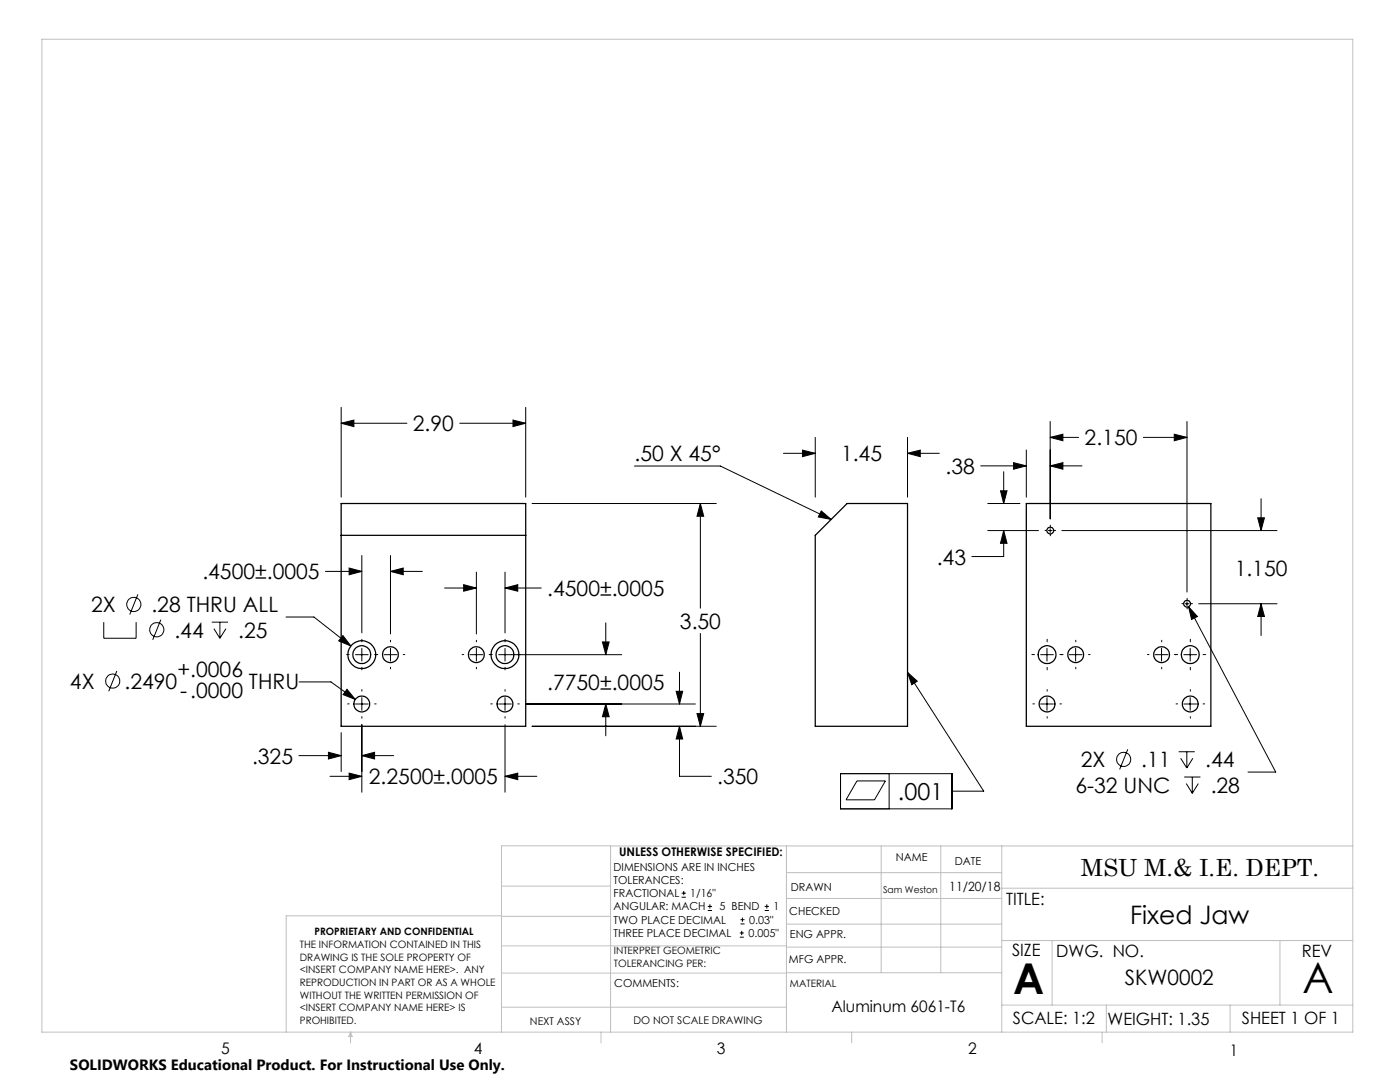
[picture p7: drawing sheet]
<svg xmlns="http://www.w3.org/2000/svg" width="279mm" height="216mm" viewBox="0 0 279 216" stroke-linecap="round" stroke-linejoin="round" font-family="sans-serif">
<g fill="none" stroke="#000" stroke-width=".2">
<path d="M68.1 84.5l2.5-.7v1.3zM68.1 81.3v17.9M68.1 84.5h13.1M91.8 84.5h13.1M102.4 83.8l2.5 .7-2.5 .6zM104.9 81.3v17.9M126.6 93h17.2l22.1 10.6M156.4 90.5h6.3M160.2 89.8l2.5 .7-2.5 .6zM162.7 87.3v11.9M181.1 90.5l2.6-.7v1.3zM181.1 87.3v11.9"/>
<path d="M181.1 90.5h6.4M195.7 93h9.1M199.7 97.9h1.3l-.7 2.6zM200.3 94.1v6.4M202.3 92.3l2.5 .7-2.5 .6zM204.8 89.8v9.4M209.6 87.3l2.5-.7v1.3zM209.6 93l2.5-.7v1.3zM209.6 84.1v19.4M209.6 87.3h5.7M209.6 93h6.3M228.2 87.3h8.7"/>
<path d="M234.4 86.6l2.5 .7-2.5 .6zM236.9 84.1v34M251.7 99.5v6.4M27.5 118.6l-1.6 4M64.9 114h7.3M69.7 113.3l2.5 .7-2.5 .7zM72.2 110.8v15.5M77.9 114l2.6-.7v1.4zM77.9 110.8v15.7M77.9 114h6.4M88.7 117.3h6.4M92.5 116.7l2.6 .6-2.6 .7z"/>
<path d="M95.1 114.2v12.3M100.8 117.3l2.5-.6v1.3zM100.8 114.2v12.1M100.8 117.3h7.2M106.2 100.5h36.7M139.8 100.5l.6 2.5h-1.3zM139.8 100.5v20.9M163.9 102l2 1.6-2.6-.4zM197.1 105.9h10.2M197.1 100.5h6.5M200.3 105.9l.7 2.5h-1.3zM200.3 105.9v5.2h-6.3"/>
<path d="M209.2 105.9h.8M209.6 105.5v.8M211.9 105.9h42.9M251 103.3h1.3l-.6 2.6zM20.7 124.1v3.3h6.5v-3.3M23.3 133.9l-1.6 4M32.1 123.6l-1.6 4.1M42.3 124.1h3.2M42.7 125.4l1.2 2M43.9 124.1v3.3M45.1 125.4l-1.2 2M57.1 123.1h5.6l7.3 5.8"/>
<path d="M59.7 136.1h6.3l4.9 3.5M68.4 126.8l1.6 2.1-2.4-1zM69.3 137.5l1.6 2.1-2.4-1zM70.9 130.6h2.6M72.2 129.4v2.5M72.2 139.2v2.5M76.7 130.6h2.5M77.9 129.4v2.5M93.8 130.6h2.5M95.1 129.4v2.5M99.5 130.6h24.6M100.8 129.4v2.5"/>
<path d="M100.8 139.2v2.5M120.2 128.1h1.4l-.7 2.5zM120.9 124.3v6.3M134.9 137.9h1.3l-.6 2.6zM135.6 134.1v6.4M139.8 126.4v18.5M181.1 134.2l15.2 23.7h-6.3M181.1 134.2l2 1.7-1.1 .7zM207.7 130.6h2.5M209 129.4v2.5M209 139.2v2.5M213.4 130.6h2.5"/>
<path d="M214.7 129.4v2.5M230.5 130.6h2.6M231.8 129.4v2.5M236.3 130.6h2.5M236.5 120.5h.8M236.9 120.1v.8M237.2 121.1l1.8 1.9-1.2 .6zM237.2 121.1l17.4 33h-5.5M237.5 129.4v2.5M237.5 139.2v2.5M239.2 120.5h15.6M251.7 120.5l.6 2.5h-1.3z"/>
<path d="M251.7 120.5v6.3M59.7 150.8h8.4M65.5 150.1l2.6 .7-2.6 .6zM65.9 154.9h6.3M68.1 146.2v7.8M69.7 154.3l2.5 .6-2.5 .7zM70.9 140.5h2.6M72.2 150.8l2.6-.7v1.3zM72.2 144.6v13.5M72.2 150.8h6.4M99.5 140.5h2.6M100.8 154.9l2.5-.6v1.3z"/>
<path d="M100.8 144.6v13.5M100.8 154.9h6.3M104.9 140.5h33.9M106.2 144.9h36.7M120.9 140.5l.7 2.5h-1.4zM120.9 140.5v6.3M135.6 144.9l.6 2.6h-1.3zM135.6 144.9v10h6.4M139.1 142.4h1.3l-.6 2.5zM167.7 154.4h22.3v7h-22.3zM171 155.8h5.7l-2.2 3.8h-5.7zM177.4 154.4v7"/>
<path d="M207.7 140.5h2.5M225.1 149.5l-1.7 4M235.2 150h3.2M235.6 151.3l1.3 1.9M236.3 140.5h2.5M236.3 155h3.3M236.7 156.4l1.2 1.9M236.9 150v3.2M237.9 155v3.3M238.1 151.3l-1.2 1.9M239.1 156.4l-1.2 1.9M136 179h.9"/>
<path d="M136 178.2h.9M136.5 177.8v.8M141.3 181.7h.8M141.3 180.9h.8M141.7 180.4v.9M147.6 187h.8M147.6 186.2h.8M147.8 184.4h.8M147.8 183.5h.8M148 185.7v.9M148.2 183.1v.8M152.6 181.7h.9"/>
<path d="M152.6 180.9h.9M153 180.4v.9"/>
<circle cx="22.5" cy="135.9" r="1.41"/>
<circle cx="26.7" cy="120.6" r="1.42"/>
<circle cx="31.3" cy="125.6" r="1.42"/>
<circle cx="224.3" cy="151.5" r="1.41"/>
</g>
<g fill="none" stroke="#000" stroke-width=".2" stroke-dasharray="15.2 1.3 1.3 1.3">
<path d="M208.9 105.8h-.3M209.6 105.1v-.3M209.6 106.6v.3M210.4 105.8h.3M236.9 119.7v-.3M69.7 130.6h-.5M72.2 137.9v-.3M72.2 128.1v-.5M72.2 133.2v.5M74.8 130.6h.5M75.4 130.6h-.3M77.9 128.1v-.3"/>
<path d="M77.9 133.2v.3M80.5 130.6h.3M92.5 130.6h-.3M95.1 128.1v-.3M95.1 133.2v.3M97.6 130.6h.3M98.3 130.6h-.6M100.8 137.9v-.3M100.8 128.1v-.5M100.8 133.2v.5M103.3 130.6h.5M206.4 130.6h-.5"/>
<path d="M209 137.9v-.3M209 128.1v-.5M209 133.2v.5M211.5 130.6h.5M212.2 130.6h-.4M214.7 128.1v-.3M214.7 133.2v.3M217.2 130.6h.3M229.3 130.6h-.3M231.8 128.1v-.3M231.8 133.2v.3M234.4 130.6h.3"/>
<path d="M235 130.6h-.5M236.2 120.5h-.3M236.9 121.2v.3M237.6 137.9v-.3M237.6 128.1v-.5M237.6 133.2v.5M237.7 120.5h.3M240.1 130.6h.5M69.7 140.5h-.3M72.2 143v.3M74.8 140.5h.3M98.3 140.5h-.4"/>
<path d="M100.8 143v.3M103.3 140.5h.3M206.4 140.5h-.3M209 143v.3M211.5 140.5h.3M235 140.5h-.3M237.6 143v.3M240.1 140.5h.3"/>
</g>
<g fill="none" stroke="#c0c0c0" stroke-width=".2">
<path d="M8.4 7.8h261.6v198.2h-261.6zM100.1 176.8h21.7M121.8 168.8v37.2M157 168.8v37.2M157 179.3h42.9M157 174.1h42.9M175.9 168.8v25.3M187.7 168.8v25.3M199.9 177.2h70.1M199.9 168.8v37.2M270 168.8h-169.9v37.2M100.1 194.2h56.9"/>
<path d="M100.1 188.7h56.9M100.1 182.8h21.7M100.1 182.7h-43v23.3M157 194.1h42.9M157 184.4h42.9M157 189h42.9M199.9 187.7h70.1M210 187.7v12.9M255.4 187.7v12.9M70 206v2.1M70 206l.3 .8h-.7zM100.1 201h56.9"/>
<path d="M119.9 206v2.1M170 206v2.1M199.9 200.6h70.1M220 206v2.1M220.8 200.6v5.4M245.5 200.6v5.4"/>
</g>
<g fill="#000">
<path d="M181.1 134.2l2 1.7-1.1 .7z"/>
<path d="M68.1 84.5l2.5-.7v1.3zM102.4 83.8l2.5 .7-2.5 .6zM68.4 126.8l-.8 1.1 2.4 1zM120.9 140.5l.7 2.5h-1.4zM120.2 128.1h1.4l-.7 2.5zM69.3 137.5l-.8 1.1 2.4 1zM139.8 100.5l.6 2.5h-1.3zM139.1 142.4h1.3l-.6 2.5zM69.7 154.3l2.5 .6-2.5 .7zM100.8 154.9l2.5-.6v1.3zM72.2 150.8l2.6-.7v1.3zM65.5 150.1l2.6 .7-2.6 .6zM134.9 137.9h1.3l-.6 2.6zM135.6 144.9l.6 2.6h-1.3zM100.8 117.3l2.5-.6v1.3zM92.5 116.7l2.6 .6-2.6 .7zM77.9 114l2.6-.7v1.4zM69.7 113.3l2.5 .7-2.5 .7zM181.1 90.5l2.6-.7v1.3zM160.2 89.8l2.5 .7-2.5 .6zM163.9 102l2 1.6-2.6-.4zM209.6 87.3l2.5-.7v1.3zM234.4 86.6l2.5 .7-2.5 .6zM251.7 120.5l.6 2.5h-1.3zM251 103.3h1.3l-.6 2.6zM209.6 93l2.5-.7v1.3zM202.3 92.3l2.5 .7-2.5 .6zM237.2 121.1l.6 2.5 1.2-.6zM200.3 105.9l.7 2.5h-1.3zM199.7 97.9h1.3l-.7 2.6z"/>
</g>
<g fill="none" stroke="#000" stroke-width=".25">
<path d="M68.1 106.8h36.8M68.1 100.5h36.8v44.4h-36.8zM162.7 106.8l6.4-6.3h12v44.4h-18.4zM204.8 100.5h36.9v44.4h-36.9z"/>
<circle cx="209.6" cy="105.9" r=".67"/>
<circle cx="72.2" cy="130.6" r="2.77"/>
<circle cx="72.2" cy="130.6" r="1.78"/>
<circle cx="77.9" cy="130.6" r="1.59"/>
<circle cx="95.1" cy="130.6" r="1.59"/>
<circle cx="100.8" cy="130.6" r="2.77"/>
<circle cx="100.8" cy="130.6" r="1.78"/>
<circle cx="209" cy="130.6" r="1.78"/>
<circle cx="214.7" cy="130.6" r="1.58"/>
<circle cx="231.8" cy="130.6" r="1.58"/>
<circle cx="236.9" cy="120.5" r=".67"/>
<circle cx="237.5" cy="130.6" r="1.78"/>
<circle cx="72.2" cy="140.5" r="1.59"/>
<circle cx="100.8" cy="140.5" r="1.59"/>
<circle cx="209" cy="140.5" r="1.58"/>
<circle cx="237.5" cy="140.5" r="1.58"/>
</g>
<g font-size="8.5">
<text x="202.2" y="198.3">A</text>
<text x="260" y="198.1">A</text>
</g>
<text font-size="5.1" x="225.5" y="184.4">Fixed Jaw</text>
<g font-size="4.7">
<text x="179.2" y="159.6">.001</text>
<text x="215.7" y="174.7">MSU M.&amp; I.E. DEPT.</text>
</g>
<g font-size="4.2">
<text x="82.4" y="86.1">2.90</text>
<text x="216.5" y="88.9">2.150</text>
<text x="126.6" y="92.1">.50 X 45°</text>
<text x="167.8" y="92.1">1.45</text>
<text x="188.7" y="94.6">.38</text>
<text x="187" y="112.6">.43</text>
<text x="40.4" y="115.6">.4500±.0005</text>
<text x="109.2" y="118.9">.4500±.0005</text>
<text x="246.4" y="115">1.150</text>
<text x="18.2" y="122.2">2X</text>
<text x="30.2" y="122.2">.28 THRU ALL</text>
<text x="135.7" y="125.5">3.50</text>
<text x="34.8" y="127.2">.44</text>
<text x="47.6" y="127.2">.25</text>
<text x="14" y="137.5">4X</text>
<text x="24.8" y="137.5">.2490</text>
<text x="35.4" y="135.1">+.0006</text>
<text x="49.7" y="137.5">THRU</text>
<text x="109.2" y="137.7">.7750±.0005</text>
<text x="36" y="139.4">-.0000</text>
<text x="50.3" y="152.4">.325</text>
<text x="215.7" y="153.1">2X</text>
<text x="227.8" y="153.1">.11</text>
<text x="240.5" y="153.1">.44</text>
<text x="73.6" y="156.5">2.2500±.0005</text>
<text x="143.1" y="156.5">.350</text>
<text x="214.6" y="158.2">6-32 UNC</text>
<text x="241.6" y="158.2">.28</text>
<text x="224.5" y="196.5">SKW0002</text>
</g>
<g font-size="3.4">
<text x="200.8" y="180.5">TITLE:</text>
<text x="202" y="190.8">SIZE</text>
<text x="210.8" y="190.9">DWG. NO.</text>
<text x="259.8" y="191">REV</text>
<text x="202.1" y="204.4">SCALE: 1:2</text>
<text x="221" y="204.5">WEIGHT: 1.35</text>
<text x="247.8" y="204.4">SHEET 1 OF 1</text>
</g>
<g font-size="3.2">
<text x="165.9" y="201.8">Aluminum 6061-T6</text>
<text x="44.2" y="210.4">5</text>
<text x="94.6" y="210.3">4</text>
<text x="143.1" y="210.4">3</text>
<text x="193.2" y="210.3">2</text>
<text x="245.4" y="210.6">1</text>
</g>
<text font-size="3" x="14" y="213.5">SOLIDWORKS Educational Product. For Instructional Use Only.</text>
<text font-size="2.5" x="189.4" y="177.8">11/20/18</text>
<text font-size="2.4" x="123.6" y="170.8">UNLESS OTHERWISE SPECIFIED:</text>
<g font-size="2.2">
<text x="122.5" y="173.7">DIMENSIONS ARE IN INCHES</text>
<text x="178.8" y="171.8">NAME</text>
<text x="190.6" y="172.5">DATE</text>
<text x="122.5" y="176.4">TOLERANCES:</text>
<text x="122.5" y="179">FRACTIONAL</text>
<text x="137.8" y="179">1/16&quot;</text>
<text x="157.8" y="177.8">DRAWN</text>
<text x="122.5" y="184.3">TWO PLACE DECIMAL</text>
<text x="122.5" y="181.7">ANGULAR: MACH</text>
<text x="143.6" y="181.7">5 BEND</text>
<text x="149.5" y="184.3">0.03&quot;</text>
<text x="154.4" y="181.7">1</text>
<text x="157.5" y="182.5">CHECKED</text>
<text x="122.5" y="187">THREE PLACE DECIMAL</text>
<text x="149.4" y="187">0.005&quot;</text>
<text x="157.6" y="187.2">ENG APPR.</text>
<text x="122.6" y="197">COMMENTS:</text>
<text x="157.4" y="192.2">MFG APPR.</text>
</g>
<g font-size="2.1">
<text x="105.8" y="204.5">NEXT ASSY</text>
<text x="126.4" y="204.3">DO NOT SCALE DRAWING</text>
</g>
<g font-size="2">
<text x="59.8" y="189.2">THE INFORMATION CONTAINED IN THIS</text>
<text x="59.8" y="191.7">DRAWING IS THE SOLE PROPERTY OF</text>
<text x="62.8" y="186.5">PROPRIETARY AND CONFIDENTIAL</text>
<text x="122.5" y="190.4">INTERPRET GEOMETRIC</text>
<text x="59.8" y="194.2">&lt;INSERT COMPANY NAME HERE&gt;. ANY</text>
<text x="59.8" y="196.8">REPRODUCTION IN PART OR AS A WHOLE</text>
<text x="122.5" y="192.9">TOLERANCING PER:</text>
<text x="157.7" y="197">MATERIAL</text>
<text x="59.8" y="199.3">WITHOUT THE WRITTEN PERMISSION OF</text>
<text x="59.8" y="201.8">&lt;INSERT COMPANY NAME HERE&gt; IS</text>
<text x="59.8" y="204.3">PROHIBITED.</text>
</g>
<text font-size="1.9" x="176.2" y="178.1">Sam Weston</text>
</svg>
